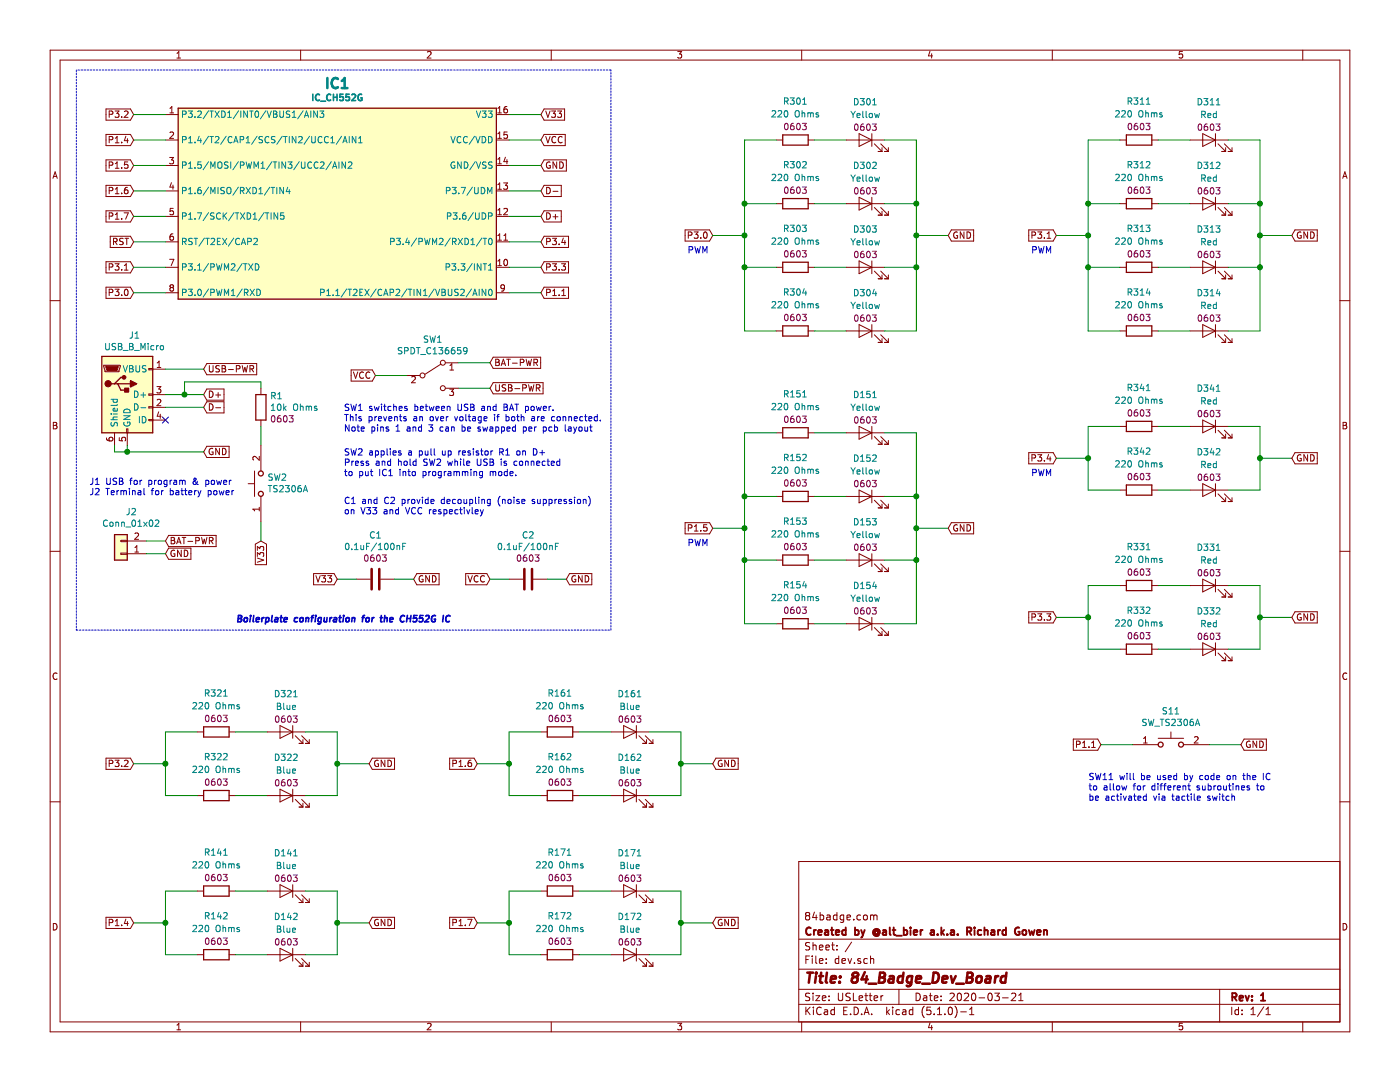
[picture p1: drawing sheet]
EESchema Schematic File Version 4
EELAYER 29 0
EELAYER END
$Descr USLetter 11000 8500
encoding utf-8
Sheet 1 1
Title "84_Badge_Dev_Board"
Date "2020-03-21"
Rev "1"
Comp "Created by @alt_bier a.k.a. Richard Gowen"
Comment1 "84badge.com"
Comment2 ""
Comment3 ""
Comment4 ""
$EndDescr
$Comp
L 0_local:IC_CH552G IC1
U 1 1
P 2650 1350
F 0 "IC1" H 2650 2047 79  0000 C CNB
F 1 "IC_CH552G" H 2650 1934 50  0000 C CNB
F 2 "0_local:IC_SOIC-16_3.9x9.9mm_Pitch1.27mm" H 1850 300 50  0001 L CNN
F 3 "https://datasheet.lcsc.com/szlcsc/1812131556_Jiangsu-Qin-Heng-CH552G_C111292.pdf" H 2300 2150 50  0001 C CNN
	1    2650 1350
	1    0    0    -1  
$EndComp
$Comp
L 0_local:USB_B_Micro J1
U 1 1
P 1000 3100
F 0 "J1" H 1057 3567 50  0000 C CNN
F 1 "USB_B_Micro" H 1057 3476 50  0000 C CNN
F 2 "0_local:USB_Micro-B_Jing" V 700 3050 50  0001 C CNN
F 3 "https://datasheet.lcsc.com/szlcsc/Jing-Extension-of-the-Electronic-Co-LCSC-micro-5PAll-posts-are-not-guided-Flat-welding-High-temperature_C77238.pdf" H 1150 3050 50  0001 C CNN
	1    1000 3100
	1    0    0    -1  
$EndComp
Text GLabel 1600 2900 2    50   Input ~ 0
USB-PWR
Text GLabel 1600 3100 2    50   Input ~ 0
D+
Text GLabel 1600 3200 2    50   Input ~ 0
D-
Text GLabel 1600 3550 2    50   Input ~ 0
GND
NoConn ~ 1300 3300
Wire Wire Line
	1300 2900 1600 2900
Wire Wire Line
	1300 3100 1450 3100
Wire Wire Line
	1300 3200 1600 3200
Wire Wire Line
	1000 3500 1000 3550
Wire Wire Line
	900  3500 900  3550
Wire Wire Line
	900  3550 1000 3550
Connection ~ 1000 3550
Wire Wire Line
	1000 3550 1600 3550
Text GLabel 4250 900  2    50   Input ~ 0
V33
Text GLabel 4250 1100 2    50   Input ~ 0
VCC
Text GLabel 4250 1300 2    50   Input ~ 0
GND
Wire Wire Line
	1450 3100 1450 3000
Wire Wire Line
	1450 3000 2050 3000
Wire Wire Line
	2050 3000 2050 3050
Connection ~ 1450 3100
Wire Wire Line
	1450 3100 1600 3100
Text GLabel 4250 1500 2    50   Input ~ 0
D-
Text GLabel 4250 1700 2    50   Input ~ 0
D+
Wire Wire Line
	4000 1500 4250 1500
Wire Wire Line
	4000 1700 4250 1700
$Comp
L 0_local:Conn_01x02 J2
U 1 1
P 950 4350
F 0 "J2" H 868 4025 50  0000 C CNN
F 1 "Conn_01x02" H 868 4116 50  0000 C CNN
F 2 "0_local:Conn_Pin_Header_Straight_1x02_Pitch2.54mm" H 1100 4050 50  0001 C CNN
F 3 "~" H 950 4350 50  0001 C CNN
	1    950  4350
	-1   0    0    1   
$EndComp
Text GLabel 1300 4250 2    50   Input ~ 0
BAT-PWR
Text GLabel 1300 4350 2    50   Input ~ 0
GND
Wire Wire Line
	1150 4250 1300 4250
Wire Wire Line
	1150 4350 1300 4350
Text GLabel 2950 2950 0    50   Input ~ 0
VCC
Text GLabel 3850 3050 2    50   Input ~ 0
USB-PWR
Text GLabel 3850 2850 2    50   Input ~ 0
BAT-PWR
Wire Wire Line
	3600 2850 3850 2850
Wire Wire Line
	3600 3050 3850 3050
Wire Wire Line
	2950 2950 3200 2950
Text GLabel 4250 1900 2    50   Input ~ 0
P3.4
Text Notes 2700 3400 0    50   ~ 0
SW1 switches between USB and BAT power.\nThis prevents an over voltage if both are connected.\nNote pins 1 and 3 can be swapped per pcb layout
Text Notes 2700 3750 0    50   ~ 0
SW2 applies a pull up resistor R1 on D+\nPress and hold SW2 while USB is connected\nto put IC1 into programming mode.
$Comp
L 0_local:R_0603 R1
U 1 1
P 2050 3200
F 0 "R1" H 2120 3291 50  0000 L CNN
F 1 "10k Ohms" H 2120 3200 50  0000 L CNN
F 2 "0_local:R_0603_1608Metric" V 2180 3150 50  0001 C CNN
F 3 "~" H 2000 3200 50  0001 C CNN
F 4 "0603" H 2120 3109 50  0000 L CNN "Form"
	1    2050 3200
	1    0    0    -1  
$EndComp
$Comp
L 0_local:C_0603 C1
U 1 1
P 2950 4550
F 0 "C1" V 3292 4550 50  0000 C CNN
F 1 "0.1uF/100nF" V 3201 4550 50  0000 C CNN
F 2 "0_local:C_0603_1608Metric" V 3138 4500 50  0001 C CNN
F 3 "~" H 2950 4550 50  0001 C CNN
F 4 "0603" V 3110 4550 50  0000 C CNN "Form"
	1    2950 4550
	0    -1   -1   0   
$EndComp
$Comp
L 0_local:C_0603 C2
U 1 1
P 4150 4550
F 0 "C2" V 4492 4550 50  0000 C CNN
F 1 "0.1uF/100nF" V 4401 4550 50  0000 C CNN
F 2 "0_local:C_0603_1608Metric" V 4338 4500 50  0001 C CNN
F 3 "~" H 4150 4550 50  0001 C CNN
F 4 "0603" V 4310 4550 50  0000 C CNN "Form"
	1    4150 4550
	0    -1   -1   0   
$EndComp
Text Notes 2700 4050 0    50   ~ 0
C1 and C2 provide decoupling (noise suppression)\non V33 and VCC respectivley
Wire Wire Line
	4000 1300 4250 1300
Text GLabel 3250 4550 2    50   Input ~ 0
GND
Text GLabel 4450 4550 2    50   Input ~ 0
GND
Text Notes 1850 4900 0    50   Italic 10
Boilerplate configuration for the CH552G IC
Text GLabel 4250 2100 2    50   Input ~ 0
P3.3
Text GLabel 4250 2300 2    50   Input ~ 0
P1.1
Wire Wire Line
	4000 1900 4250 1900
Wire Wire Line
	4000 2100 4250 2100
Wire Wire Line
	4000 2300 4250 2300
Text GLabel 1050 2300 0    50   Input ~ 0
P3.0
Wire Wire Line
	1050 2300 1300 2300
Text GLabel 1050 2100 0    50   Input ~ 0
P3.1
Text GLabel 1050 1900 0    50   Input ~ 0
RST
Text GLabel 1050 1700 0    50   Input ~ 0
P1.7
Text GLabel 1050 1500 0    50   Input ~ 0
P1.6
Text GLabel 1050 1300 0    50   Input ~ 0
P1.5
Text GLabel 1050 1100 0    50   Input ~ 0
P1.4
Text GLabel 1050 900  0    50   Input ~ 0
P3.2
Wire Wire Line
	1050 2100 1300 2100
Wire Wire Line
	1050 1900 1300 1900
Wire Wire Line
	1050 1700 1300 1700
Wire Wire Line
	1050 1500 1300 1500
Wire Wire Line
	1050 1300 1300 1300
Wire Wire Line
	1050 1100 1300 1100
Wire Wire Line
	1050 900  1300 900 
Text GLabel 3850 4550 0    50   Input ~ 0
VCC
Wire Wire Line
	4000 1100 4250 1100
Wire Wire Line
	4300 4550 4450 4550
Wire Wire Line
	3850 4550 4000 4550
Wire Wire Line
	3100 4550 3250 4550
Wire Wire Line
	2650 4550 2800 4550
Text GLabel 2650 4550 0    50   Input ~ 0
V33
Wire Wire Line
	4000 900  4250 900 
Text GLabel 2050 4250 3    50   Input ~ 0
V33
Wire Wire Line
	2050 3350 2050 3500
Wire Wire Line
	2050 4100 2050 4250
Text Notes 700  3900 0    50   ~ 0
J1 USB for program & power\nJ2 Terminal for battery power
Wire Notes Line
	600  4950 4800 4950
Wire Notes Line
	4800 4950 4800 550 
Wire Notes Line
	4800 550  600  550 
Wire Notes Line
	600  550  600  4950
Text GLabel 5600 1850 0    50   Input ~ 0
P3.0
$Comp
L 0_local:R_0603 R301
U 1 1
P 6250 1100
F 0 "R301" V 6550 1100 50  0000 C CNN
F 1 "220 Ohms" V 6450 1100 50  0000 C CNN
F 2 "0_local:R_0603_1608Metric" V 6380 1050 50  0001 C CNN
F 3 "~" H 6200 1100 50  0001 C CNN
F 4 "0603" V 6350 1100 50  0000 C CNN "Form"
	1    6250 1100
	0    -1   -1   0   
$EndComp
Wire Wire Line
	5850 1100 6100 1100
Wire Wire Line
	5600 1850 5850 1850
Wire Wire Line
	6400 1100 6650 1100
$Comp
L 0_local:LED_0603 D301
U 1 1
P 6800 1100
F 0 "D301" H 6800 1400 50  0000 C CNN
F 1 "Yellow" H 6800 1300 50  0000 C CNN
F 2 "0_local:LED_0603_1608Metric" H 6800 850 50  0001 C CNN
F 3 "~" H 6800 1100 50  0001 C CNN
F 4 "0603" H 6800 1200 50  0000 C CNN "Form"
	1    6800 1100
	-1   0    0    -1  
$EndComp
Wire Wire Line
	6950 1100 7200 1100
Text GLabel 7450 1850 2    50   Input ~ 0
GND
$Comp
L 0_local:R_0603 R302
U 1 1
P 6250 1600
F 0 "R302" V 6550 1600 50  0000 C CNN
F 1 "220 Ohms" V 6450 1600 50  0000 C CNN
F 2 "0_local:R_0603_1608Metric" V 6380 1550 50  0001 C CNN
F 3 "~" H 6200 1600 50  0001 C CNN
F 4 "0603" V 6350 1600 50  0000 C CNN "Form"
	1    6250 1600
	0    -1   -1   0   
$EndComp
Wire Wire Line
	5850 1600 6100 1600
Wire Wire Line
	6400 1600 6650 1600
$Comp
L 0_local:LED_0603 D302
U 1 1
P 6800 1600
F 0 "D302" H 6800 1900 50  0000 C CNN
F 1 "Yellow" H 6800 1800 50  0000 C CNN
F 2 "0_local:LED_0603_1608Metric" H 6800 1350 50  0001 C CNN
F 3 "~" H 6800 1600 50  0001 C CNN
F 4 "0603" H 6800 1700 50  0000 C CNN "Form"
	1    6800 1600
	-1   0    0    -1  
$EndComp
Wire Wire Line
	6950 1600 7200 1600
$Comp
L 0_local:R_0603 R303
U 1 1
P 6250 2100
F 0 "R303" V 6550 2100 50  0000 C CNN
F 1 "220 Ohms" V 6450 2100 50  0000 C CNN
F 2 "0_local:R_0603_1608Metric" V 6380 2050 50  0001 C CNN
F 3 "~" H 6200 2100 50  0001 C CNN
F 4 "0603" V 6350 2100 50  0000 C CNN "Form"
	1    6250 2100
	0    -1   -1   0   
$EndComp
Wire Wire Line
	5850 2100 6100 2100
Wire Wire Line
	6400 2100 6650 2100
$Comp
L 0_local:LED_0603 D303
U 1 1
P 6800 2100
F 0 "D303" H 6800 2400 50  0000 C CNN
F 1 "Yellow" H 6800 2300 50  0000 C CNN
F 2 "0_local:LED_0603_1608Metric" H 6800 1850 50  0001 C CNN
F 3 "~" H 6800 2100 50  0001 C CNN
F 4 "0603" H 6800 2200 50  0000 C CNN "Form"
	1    6800 2100
	-1   0    0    -1  
$EndComp
Wire Wire Line
	6950 2100 7200 2100
$Comp
L 0_local:R_0603 R304
U 1 1
P 6250 2600
F 0 "R304" V 6550 2600 50  0000 C CNN
F 1 "220 Ohms" V 6450 2600 50  0000 C CNN
F 2 "0_local:R_0603_1608Metric" V 6380 2550 50  0001 C CNN
F 3 "~" H 6200 2600 50  0001 C CNN
F 4 "0603" V 6350 2600 50  0000 C CNN "Form"
	1    6250 2600
	0    -1   -1   0   
$EndComp
Wire Wire Line
	5850 2600 6100 2600
Wire Wire Line
	6400 2600 6650 2600
$Comp
L 0_local:LED_0603 D304
U 1 1
P 6800 2600
F 0 "D304" H 6800 2900 50  0000 C CNN
F 1 "Yellow" H 6800 2800 50  0000 C CNN
F 2 "0_local:LED_0603_1608Metric" H 6800 2350 50  0001 C CNN
F 3 "~" H 6800 2600 50  0001 C CNN
F 4 "0603" H 6800 2700 50  0000 C CNN "Form"
	1    6800 2600
	-1   0    0    -1  
$EndComp
Wire Wire Line
	6950 2600 7200 2600
Wire Wire Line
	5850 1100 5850 1600
Connection ~ 5850 1600
Wire Wire Line
	5850 1600 5850 1850
Connection ~ 5850 2100
Wire Wire Line
	5850 2100 5850 2600
Wire Wire Line
	7200 1850 7450 1850
Wire Wire Line
	7200 1100 7200 1600
Connection ~ 7200 1600
Wire Wire Line
	7200 1600 7200 1850
Connection ~ 7200 2100
Wire Wire Line
	7200 2100 7200 2600
Connection ~ 7200 1850
Wire Wire Line
	7200 1850 7200 2100
Connection ~ 5850 1850
Wire Wire Line
	5850 1850 5850 2100
Text GLabel 8300 1850 0    50   Input ~ 0
P3.1
$Comp
L 0_local:R_0603 R311
U 1 1
P 8950 1100
F 0 "R311" V 9250 1100 50  0000 C CNN
F 1 "220 Ohms" V 9150 1100 50  0000 C CNN
F 2 "0_local:R_0603_1608Metric" V 9080 1050 50  0001 C CNN
F 3 "~" H 8900 1100 50  0001 C CNN
F 4 "0603" V 9050 1100 50  0000 C CNN "Form"
	1    8950 1100
	0    -1   -1   0   
$EndComp
Wire Wire Line
	8550 1100 8800 1100
Wire Wire Line
	8300 1850 8550 1850
Wire Wire Line
	9100 1100 9350 1100
$Comp
L 0_local:LED_0603 D311
U 1 1
P 9500 1100
F 0 "D311" H 9500 1400 50  0000 C CNN
F 1 "Red" H 9500 1300 50  0000 C CNN
F 2 "0_local:LED_0603_1608Metric" H 9500 850 50  0001 C CNN
F 3 "~" H 9500 1100 50  0001 C CNN
F 4 "0603" H 9500 1200 50  0000 C CNN "Form"
	1    9500 1100
	-1   0    0    -1  
$EndComp
Wire Wire Line
	9650 1100 9900 1100
Text GLabel 10150 1850 2    50   Input ~ 0
GND
$Comp
L 0_local:R_0603 R312
U 1 1
P 8950 1600
F 0 "R312" V 9250 1600 50  0000 C CNN
F 1 "220 Ohms" V 9150 1600 50  0000 C CNN
F 2 "0_local:R_0603_1608Metric" V 9080 1550 50  0001 C CNN
F 3 "~" H 8900 1600 50  0001 C CNN
F 4 "0603" V 9050 1600 50  0000 C CNN "Form"
	1    8950 1600
	0    -1   -1   0   
$EndComp
Wire Wire Line
	8550 1600 8800 1600
Wire Wire Line
	9100 1600 9350 1600
$Comp
L 0_local:LED_0603 D312
U 1 1
P 9500 1600
F 0 "D312" H 9500 1900 50  0000 C CNN
F 1 "Red" H 9500 1800 50  0000 C CNN
F 2 "0_local:LED_0603_1608Metric" H 9500 1350 50  0001 C CNN
F 3 "~" H 9500 1600 50  0001 C CNN
F 4 "0603" H 9500 1700 50  0000 C CNN "Form"
	1    9500 1600
	-1   0    0    -1  
$EndComp
Wire Wire Line
	9650 1600 9900 1600
$Comp
L 0_local:R_0603 R313
U 1 1
P 8950 2100
F 0 "R313" V 9250 2100 50  0000 C CNN
F 1 "220 Ohms" V 9150 2100 50  0000 C CNN
F 2 "0_local:R_0603_1608Metric" V 9080 2050 50  0001 C CNN
F 3 "~" H 8900 2100 50  0001 C CNN
F 4 "0603" V 9050 2100 50  0000 C CNN "Form"
	1    8950 2100
	0    -1   -1   0   
$EndComp
Wire Wire Line
	8550 2100 8800 2100
Wire Wire Line
	9100 2100 9350 2100
$Comp
L 0_local:LED_0603 D313
U 1 1
P 9500 2100
F 0 "D313" H 9500 2400 50  0000 C CNN
F 1 "Red" H 9500 2300 50  0000 C CNN
F 2 "0_local:LED_0603_1608Metric" H 9500 1850 50  0001 C CNN
F 3 "~" H 9500 2100 50  0001 C CNN
F 4 "0603" H 9500 2200 50  0000 C CNN "Form"
	1    9500 2100
	-1   0    0    -1  
$EndComp
Wire Wire Line
	9650 2100 9900 2100
$Comp
L 0_local:R_0603 R314
U 1 1
P 8950 2600
F 0 "R314" V 9250 2600 50  0000 C CNN
F 1 "220 Ohms" V 9150 2600 50  0000 C CNN
F 2 "0_local:R_0603_1608Metric" V 9080 2550 50  0001 C CNN
F 3 "~" H 8900 2600 50  0001 C CNN
F 4 "0603" V 9050 2600 50  0000 C CNN "Form"
	1    8950 2600
	0    -1   -1   0   
$EndComp
Wire Wire Line
	8550 2600 8800 2600
Wire Wire Line
	9100 2600 9350 2600
$Comp
L 0_local:LED_0603 D314
U 1 1
P 9500 2600
F 0 "D314" H 9500 2900 50  0000 C CNN
F 1 "Red" H 9500 2800 50  0000 C CNN
F 2 "0_local:LED_0603_1608Metric" H 9500 2350 50  0001 C CNN
F 3 "~" H 9500 2600 50  0001 C CNN
F 4 "0603" H 9500 2700 50  0000 C CNN "Form"
	1    9500 2600
	-1   0    0    -1  
$EndComp
Wire Wire Line
	9650 2600 9900 2600
Wire Wire Line
	8550 1100 8550 1600
Connection ~ 8550 1600
Wire Wire Line
	8550 1600 8550 1850
Connection ~ 8550 2100
Wire Wire Line
	8550 2100 8550 2600
Wire Wire Line
	9900 1850 10150 1850
Wire Wire Line
	9900 1100 9900 1600
Connection ~ 9900 1600
Wire Wire Line
	9900 1600 9900 1850
Connection ~ 9900 2100
Wire Wire Line
	9900 2100 9900 2600
Connection ~ 9900 1850
Wire Wire Line
	9900 1850 9900 2100
Connection ~ 8550 1850
Wire Wire Line
	8550 1850 8550 2100
Text GLabel 5600 4150 0    50   Input ~ 0
P1.5
$Comp
L 0_local:R_0603 R151
U 1 1
P 6250 3400
F 0 "R151" V 6550 3400 50  0000 C CNN
F 1 "220 Ohms" V 6450 3400 50  0000 C CNN
F 2 "0_local:R_0603_1608Metric" V 6380 3350 50  0001 C CNN
F 3 "~" H 6200 3400 50  0001 C CNN
F 4 "0603" V 6350 3400 50  0000 C CNN "Form"
	1    6250 3400
	0    -1   -1   0   
$EndComp
Wire Wire Line
	5850 3400 6100 3400
Wire Wire Line
	5600 4150 5850 4150
Wire Wire Line
	6400 3400 6650 3400
$Comp
L 0_local:LED_0603 D151
U 1 1
P 6800 3400
F 0 "D151" H 6800 3700 50  0000 C CNN
F 1 "Yellow" H 6800 3600 50  0000 C CNN
F 2 "0_local:LED_0603_1608Metric" H 6800 3150 50  0001 C CNN
F 3 "~" H 6800 3400 50  0001 C CNN
F 4 "0603" H 6800 3500 50  0000 C CNN "Form"
	1    6800 3400
	-1   0    0    -1  
$EndComp
Wire Wire Line
	6950 3400 7200 3400
Text GLabel 7450 4150 2    50   Input ~ 0
GND
$Comp
L 0_local:R_0603 R152
U 1 1
P 6250 3900
F 0 "R152" V 6550 3900 50  0000 C CNN
F 1 "220 Ohms" V 6450 3900 50  0000 C CNN
F 2 "0_local:R_0603_1608Metric" V 6380 3850 50  0001 C CNN
F 3 "~" H 6200 3900 50  0001 C CNN
F 4 "0603" V 6350 3900 50  0000 C CNN "Form"
	1    6250 3900
	0    -1   -1   0   
$EndComp
Wire Wire Line
	5850 3900 6100 3900
Wire Wire Line
	6400 3900 6650 3900
$Comp
L 0_local:LED_0603 D152
U 1 1
P 6800 3900
F 0 "D152" H 6800 4200 50  0000 C CNN
F 1 "Yellow" H 6800 4100 50  0000 C CNN
F 2 "0_local:LED_0603_1608Metric" H 6800 3650 50  0001 C CNN
F 3 "~" H 6800 3900 50  0001 C CNN
F 4 "0603" H 6800 4000 50  0000 C CNN "Form"
	1    6800 3900
	-1   0    0    -1  
$EndComp
Wire Wire Line
	6950 3900 7200 3900
$Comp
L 0_local:R_0603 R153
U 1 1
P 6250 4400
F 0 "R153" V 6550 4400 50  0000 C CNN
F 1 "220 Ohms" V 6450 4400 50  0000 C CNN
F 2 "0_local:R_0603_1608Metric" V 6380 4350 50  0001 C CNN
F 3 "~" H 6200 4400 50  0001 C CNN
F 4 "0603" V 6350 4400 50  0000 C CNN "Form"
	1    6250 4400
	0    -1   -1   0   
$EndComp
Wire Wire Line
	5850 4400 6100 4400
Wire Wire Line
	6400 4400 6650 4400
$Comp
L 0_local:LED_0603 D153
U 1 1
P 6800 4400
F 0 "D153" H 6800 4700 50  0000 C CNN
F 1 "Yellow" H 6800 4600 50  0000 C CNN
F 2 "0_local:LED_0603_1608Metric" H 6800 4150 50  0001 C CNN
F 3 "~" H 6800 4400 50  0001 C CNN
F 4 "0603" H 6800 4500 50  0000 C CNN "Form"
	1    6800 4400
	-1   0    0    -1  
$EndComp
Wire Wire Line
	6950 4400 7200 4400
$Comp
L 0_local:R_0603 R154
U 1 1
P 6250 4900
F 0 "R154" V 6550 4900 50  0000 C CNN
F 1 "220 Ohms" V 6450 4900 50  0000 C CNN
F 2 "0_local:R_0603_1608Metric" V 6380 4850 50  0001 C CNN
F 3 "~" H 6200 4900 50  0001 C CNN
F 4 "0603" V 6350 4900 50  0000 C CNN "Form"
	1    6250 4900
	0    -1   -1   0   
$EndComp
Wire Wire Line
	5850 4900 6100 4900
Wire Wire Line
	6400 4900 6650 4900
$Comp
L 0_local:LED_0603 D154
U 1 1
P 6800 4900
F 0 "D154" H 6800 5200 50  0000 C CNN
F 1 "Yellow" H 6800 5100 50  0000 C CNN
F 2 "0_local:LED_0603_1608Metric" H 6800 4650 50  0001 C CNN
F 3 "~" H 6800 4900 50  0001 C CNN
F 4 "0603" H 6800 5000 50  0000 C CNN "Form"
	1    6800 4900
	-1   0    0    -1  
$EndComp
Wire Wire Line
	6950 4900 7200 4900
Wire Wire Line
	5850 3400 5850 3900
Connection ~ 5850 3900
Wire Wire Line
	5850 3900 5850 4150
Connection ~ 5850 4400
Wire Wire Line
	5850 4400 5850 4900
Wire Wire Line
	7200 4150 7450 4150
Wire Wire Line
	7200 3400 7200 3900
Connection ~ 7200 3900
Wire Wire Line
	7200 3900 7200 4150
Connection ~ 7200 4400
Wire Wire Line
	7200 4400 7200 4900
Connection ~ 7200 4150
Wire Wire Line
	7200 4150 7200 4400
Connection ~ 5850 4150
Wire Wire Line
	5850 4150 5850 4400
Text GLabel 1050 7250 0    50   Input ~ 0
P1.4
Text GLabel 8650 5850 0    50   Input ~ 0
P1.1
$Comp
L 0_local:SW_SPDT_C136659 SW1
U 1 1
P 3400 2950
F 0 "SW1" H 3400 3235 50  0000 C CNN
F 1 "SPDT_C136659" H 3400 3144 50  0000 C CNN
F 2 "0_local:SW_SPDT_PCM12_C136659" H 3400 2650 50  0001 C CNN
F 3 "https://datasheet.lcsc.com/szlcsc/Korean-Hroparts-Elec-K3-1296S-E2_C136659.pdf" H 3400 2950 50  0001 C CNN
	1    3400 2950
	1    0    0    -1  
$EndComp
$Comp
L 0_local:SW_TS2306A SW2
U 1 1
P 2050 4100
F 0 "SW2" V 2396 4050 50  0000 R CNN
F 1 "TS2306A" V 2305 4050 50  0000 R CNN
F 2 "0_local:SW_TS2306A240GFMSM9_C388290" H 2350 3900 50  0001 C CNN
F 3 "https://datasheet.lcsc.com/szlcsc/1904241742_SHOU-HAN-TS2306A-240gf-MSM-9_C388290.pdf" H 2350 3800 50  0001 C CNN
F 4 "Tactile Switches SPST 3.00mm x 2.00mm 0.60mm 10mA @ 5VDC SMD RoHS" H 2350 3700 50  0001 C CNN "Description"
F 5 "1" H 2350 3600 50  0001 C CNN "Height"
F 6 "Shou Han" H 2350 3500 50  0001 C CNN "Manufacturer_Name"
F 7 "TS2306A-240GF-MSM-9_C388290" H 2350 3400 50  0001 C CNN "Manufacturer_Part_Number"
	1    2050 4100
	0    -1   -1   0   
$EndComp
$Comp
L 0_local:SW_TS2306A S11
U 1 1
P 8900 5850
F 0 "S11" H 9200 6115 50  0000 C CNN
F 1 "SW_TS2306A" H 9200 6024 50  0000 C CNN
F 2 "0_local:SW_TS2306A240GFMSM9_C388290" H 9200 5650 50  0001 C CNN
F 3 "https://datasheet.lcsc.com/szlcsc/1904241742_SHOU-HAN-TS2306A-240gf-MSM-9_C388290.pdf" H 9200 5550 50  0001 C CNN
F 4 "Tactile Switches SPST 3.00mm x 2.00mm 0.60mm 10mA @ 5VDC SMD RoHS" H 9200 5450 50  0001 C CNN "Description"
F 5 "1" H 9200 5350 50  0001 C CNN "Height"
F 6 "Shou Han" H 9200 5250 50  0001 C CNN "Manufacturer_Name"
F 7 "TS2306A-240GF-MSM-9_C388290" H 9200 5150 50  0001 C CNN "Manufacturer_Part_Number"
	1    8900 5850
	1    0    0    -1  
$EndComp
Wire Wire Line
	1050 7250 1300 7250
Wire Wire Line
	8650 5850 8900 5850
Wire Wire Line
	9500 5850 9750 5850
Text GLabel 9750 5850 2    50   Input ~ 0
GND
$Comp
L 0_local:R_0603 R141
U 1 1
P 1700 7000
F 0 "R141" V 2000 7000 50  0000 C CNN
F 1 "220 Ohms" V 1900 7000 50  0000 C CNN
F 2 "0_local:R_0603_1608Metric" V 1830 6950 50  0001 C CNN
F 3 "~" H 1650 7000 50  0001 C CNN
F 4 "0603" V 1800 7000 50  0000 C CNN "Form"
	1    1700 7000
	0    -1   -1   0   
$EndComp
Wire Wire Line
	1300 7000 1550 7000
Wire Wire Line
	1850 7000 2100 7000
$Comp
L 0_local:LED_0603 D141
U 1 1
P 2250 7000
F 0 "D141" H 2250 7300 50  0000 C CNN
F 1 "Blue" H 2250 7200 50  0000 C CNN
F 2 "0_local:LED_0603_1608Metric" H 2250 6750 50  0001 C CNN
F 3 "~" H 2250 7000 50  0001 C CNN
F 4 "0603" H 2250 7100 50  0000 C CNN "Form"
	1    2250 7000
	-1   0    0    -1  
$EndComp
Wire Wire Line
	2400 7000 2650 7000
$Comp
L 0_local:R_0603 R142
U 1 1
P 1700 7500
F 0 "R142" V 2000 7500 50  0000 C CNN
F 1 "220 Ohms" V 1900 7500 50  0000 C CNN
F 2 "0_local:R_0603_1608Metric" V 1830 7450 50  0001 C CNN
F 3 "~" H 1650 7500 50  0001 C CNN
F 4 "0603" V 1800 7500 50  0000 C CNN "Form"
	1    1700 7500
	0    -1   -1   0   
$EndComp
Wire Wire Line
	1300 7500 1550 7500
Wire Wire Line
	1850 7500 2100 7500
$Comp
L 0_local:LED_0603 D142
U 1 1
P 2250 7500
F 0 "D142" H 2250 7800 50  0000 C CNN
F 1 "Blue" H 2250 7700 50  0000 C CNN
F 2 "0_local:LED_0603_1608Metric" H 2250 7250 50  0001 C CNN
F 3 "~" H 2250 7500 50  0001 C CNN
F 4 "0603" H 2250 7600 50  0000 C CNN "Form"
	1    2250 7500
	-1   0    0    -1  
$EndComp
Wire Wire Line
	2400 7500 2650 7500
Wire Wire Line
	2650 7250 2900 7250
Text GLabel 2900 7250 2    50   Input ~ 0
GND
Wire Wire Line
	1300 7000 1300 7250
Connection ~ 1300 7250
Wire Wire Line
	1300 7250 1300 7500
Wire Wire Line
	2650 7000 2650 7250
Connection ~ 2650 7250
Wire Wire Line
	2650 7250 2650 7500
Text GLabel 3750 6000 0    50   Input ~ 0
P1.6
Wire Wire Line
	3750 6000 4000 6000
$Comp
L 0_local:R_0603 R161
U 1 1
P 4400 5750
F 0 "R161" V 4700 5750 50  0000 C CNN
F 1 "220 Ohms" V 4600 5750 50  0000 C CNN
F 2 "0_local:R_0603_1608Metric" V 4530 5700 50  0001 C CNN
F 3 "~" H 4350 5750 50  0001 C CNN
F 4 "0603" V 4500 5750 50  0000 C CNN "Form"
	1    4400 5750
	0    -1   -1   0   
$EndComp
Wire Wire Line
	4000 5750 4250 5750
Wire Wire Line
	4550 5750 4800 5750
$Comp
L 0_local:LED_0603 D161
U 1 1
P 4950 5750
F 0 "D161" H 4950 6050 50  0000 C CNN
F 1 "Blue" H 4950 5950 50  0000 C CNN
F 2 "0_local:LED_0603_1608Metric" H 4950 5500 50  0001 C CNN
F 3 "~" H 4950 5750 50  0001 C CNN
F 4 "0603" H 4950 5850 50  0000 C CNN "Form"
	1    4950 5750
	-1   0    0    -1  
$EndComp
Wire Wire Line
	5100 5750 5350 5750
$Comp
L 0_local:R_0603 R162
U 1 1
P 4400 6250
F 0 "R162" V 4700 6250 50  0000 C CNN
F 1 "220 Ohms" V 4600 6250 50  0000 C CNN
F 2 "0_local:R_0603_1608Metric" V 4530 6200 50  0001 C CNN
F 3 "~" H 4350 6250 50  0001 C CNN
F 4 "0603" V 4500 6250 50  0000 C CNN "Form"
	1    4400 6250
	0    -1   -1   0   
$EndComp
Wire Wire Line
	4000 6250 4250 6250
Wire Wire Line
	4550 6250 4800 6250
$Comp
L 0_local:LED_0603 D162
U 1 1
P 4950 6250
F 0 "D162" H 4950 6550 50  0000 C CNN
F 1 "Blue" H 4950 6450 50  0000 C CNN
F 2 "0_local:LED_0603_1608Metric" H 4950 6000 50  0001 C CNN
F 3 "~" H 4950 6250 50  0001 C CNN
F 4 "0603" H 4950 6350 50  0000 C CNN "Form"
	1    4950 6250
	-1   0    0    -1  
$EndComp
Wire Wire Line
	5100 6250 5350 6250
Wire Wire Line
	5350 6000 5600 6000
Text GLabel 5600 6000 2    50   Input ~ 0
GND
Wire Wire Line
	4000 5750 4000 6000
Connection ~ 4000 6000
Wire Wire Line
	4000 6000 4000 6250
Wire Wire Line
	5350 5750 5350 6000
Connection ~ 5350 6000
Wire Wire Line
	5350 6000 5350 6250
Text GLabel 3750 7250 0    50   Input ~ 0
P1.7
Wire Wire Line
	3750 7250 4000 7250
$Comp
L 0_local:R_0603 R171
U 1 1
P 4400 7000
F 0 "R171" V 4700 7000 50  0000 C CNN
F 1 "220 Ohms" V 4600 7000 50  0000 C CNN
F 2 "0_local:R_0603_1608Metric" V 4530 6950 50  0001 C CNN
F 3 "~" H 4350 7000 50  0001 C CNN
F 4 "0603" V 4500 7000 50  0000 C CNN "Form"
	1    4400 7000
	0    -1   -1   0   
$EndComp
Wire Wire Line
	4000 7000 4250 7000
Wire Wire Line
	4550 7000 4800 7000
$Comp
L 0_local:LED_0603 D171
U 1 1
P 4950 7000
F 0 "D171" H 4950 7300 50  0000 C CNN
F 1 "Blue" H 4950 7200 50  0000 C CNN
F 2 "0_local:LED_0603_1608Metric" H 4950 6750 50  0001 C CNN
F 3 "~" H 4950 7000 50  0001 C CNN
F 4 "0603" H 4950 7100 50  0000 C CNN "Form"
	1    4950 7000
	-1   0    0    -1  
$EndComp
Wire Wire Line
	5100 7000 5350 7000
$Comp
L 0_local:R_0603 R172
U 1 1
P 4400 7500
F 0 "R172" V 4700 7500 50  0000 C CNN
F 1 "220 Ohms" V 4600 7500 50  0000 C CNN
F 2 "0_local:R_0603_1608Metric" V 4530 7450 50  0001 C CNN
F 3 "~" H 4350 7500 50  0001 C CNN
F 4 "0603" V 4500 7500 50  0000 C CNN "Form"
	1    4400 7500
	0    -1   -1   0   
$EndComp
Wire Wire Line
	4000 7500 4250 7500
Wire Wire Line
	4550 7500 4800 7500
$Comp
L 0_local:LED_0603 D172
U 1 1
P 4950 7500
F 0 "D172" H 4950 7800 50  0000 C CNN
F 1 "Blue" H 4950 7700 50  0000 C CNN
F 2 "0_local:LED_0603_1608Metric" H 4950 7250 50  0001 C CNN
F 3 "~" H 4950 7500 50  0001 C CNN
F 4 "0603" H 4950 7600 50  0000 C CNN "Form"
	1    4950 7500
	-1   0    0    -1  
$EndComp
Wire Wire Line
	5100 7500 5350 7500
Wire Wire Line
	5350 7250 5600 7250
Text GLabel 5600 7250 2    50   Input ~ 0
GND
Wire Wire Line
	4000 7000 4000 7250
Connection ~ 4000 7250
Wire Wire Line
	4000 7250 4000 7500
Wire Wire Line
	5350 7000 5350 7250
Connection ~ 5350 7250
Wire Wire Line
	5350 7250 5350 7500
Text GLabel 1050 6000 0    50   Input ~ 0
P3.2
Wire Wire Line
	1050 6000 1300 6000
$Comp
L 0_local:R_0603 R321
U 1 1
P 1700 5750
F 0 "R321" V 2000 5750 50  0000 C CNN
F 1 "220 Ohms" V 1900 5750 50  0000 C CNN
F 2 "0_local:R_0603_1608Metric" V 1830 5700 50  0001 C CNN
F 3 "~" H 1650 5750 50  0001 C CNN
F 4 "0603" V 1800 5750 50  0000 C CNN "Form"
	1    1700 5750
	0    -1   -1   0   
$EndComp
Wire Wire Line
	1300 5750 1550 5750
Wire Wire Line
	1850 5750 2100 5750
$Comp
L 0_local:LED_0603 D321
U 1 1
P 2250 5750
F 0 "D321" H 2250 6050 50  0000 C CNN
F 1 "Blue" H 2250 5950 50  0000 C CNN
F 2 "0_local:LED_0603_1608Metric" H 2250 5500 50  0001 C CNN
F 3 "~" H 2250 5750 50  0001 C CNN
F 4 "0603" H 2250 5850 50  0000 C CNN "Form"
	1    2250 5750
	-1   0    0    -1  
$EndComp
Wire Wire Line
	2400 5750 2650 5750
$Comp
L 0_local:R_0603 R322
U 1 1
P 1700 6250
F 0 "R322" V 2000 6250 50  0000 C CNN
F 1 "220 Ohms" V 1900 6250 50  0000 C CNN
F 2 "0_local:R_0603_1608Metric" V 1830 6200 50  0001 C CNN
F 3 "~" H 1650 6250 50  0001 C CNN
F 4 "0603" V 1800 6250 50  0000 C CNN "Form"
	1    1700 6250
	0    -1   -1   0   
$EndComp
Wire Wire Line
	1300 6250 1550 6250
Wire Wire Line
	1850 6250 2100 6250
$Comp
L 0_local:LED_0603 D322
U 1 1
P 2250 6250
F 0 "D322" H 2250 6550 50  0000 C CNN
F 1 "Blue" H 2250 6450 50  0000 C CNN
F 2 "0_local:LED_0603_1608Metric" H 2250 6000 50  0001 C CNN
F 3 "~" H 2250 6250 50  0001 C CNN
F 4 "0603" H 2250 6350 50  0000 C CNN "Form"
	1    2250 6250
	-1   0    0    -1  
$EndComp
Wire Wire Line
	2400 6250 2650 6250
Wire Wire Line
	2650 6000 2900 6000
Text GLabel 2900 6000 2    50   Input ~ 0
GND
Wire Wire Line
	1300 5750 1300 6000
Connection ~ 1300 6000
Wire Wire Line
	1300 6000 1300 6250
Wire Wire Line
	2650 5750 2650 6000
Connection ~ 2650 6000
Wire Wire Line
	2650 6000 2650 6250
Text GLabel 8300 4850 0    50   Input ~ 0
P3.3
Wire Wire Line
	8300 4850 8550 4850
$Comp
L 0_local:R_0603 R331
U 1 1
P 8950 4600
F 0 "R331" V 9250 4600 50  0000 C CNN
F 1 "220 Ohms" V 9150 4600 50  0000 C CNN
F 2 "0_local:R_0603_1608Metric" V 9080 4550 50  0001 C CNN
F 3 "~" H 8900 4600 50  0001 C CNN
F 4 "0603" V 9050 4600 50  0000 C CNN "Form"
	1    8950 4600
	0    -1   -1   0   
$EndComp
Wire Wire Line
	8550 4600 8800 4600
Wire Wire Line
	9100 4600 9350 4600
$Comp
L 0_local:LED_0603 D331
U 1 1
P 9500 4600
F 0 "D331" H 9500 4900 50  0000 C CNN
F 1 "Red" H 9500 4800 50  0000 C CNN
F 2 "0_local:LED_0603_1608Metric" H 9500 4350 50  0001 C CNN
F 3 "~" H 9500 4600 50  0001 C CNN
F 4 "0603" H 9500 4700 50  0000 C CNN "Form"
	1    9500 4600
	-1   0    0    -1  
$EndComp
Wire Wire Line
	9650 4600 9900 4600
$Comp
L 0_local:R_0603 R332
U 1 1
P 8950 5100
F 0 "R332" V 9250 5100 50  0000 C CNN
F 1 "220 Ohms" V 9150 5100 50  0000 C CNN
F 2 "0_local:R_0603_1608Metric" V 9080 5050 50  0001 C CNN
F 3 "~" H 8900 5100 50  0001 C CNN
F 4 "0603" V 9050 5100 50  0000 C CNN "Form"
	1    8950 5100
	0    -1   -1   0   
$EndComp
Wire Wire Line
	8550 5100 8800 5100
Wire Wire Line
	9100 5100 9350 5100
$Comp
L 0_local:LED_0603 D332
U 1 1
P 9500 5100
F 0 "D332" H 9500 5400 50  0000 C CNN
F 1 "Red" H 9500 5300 50  0000 C CNN
F 2 "0_local:LED_0603_1608Metric" H 9500 4850 50  0001 C CNN
F 3 "~" H 9500 5100 50  0001 C CNN
F 4 "0603" H 9500 5200 50  0000 C CNN "Form"
	1    9500 5100
	-1   0    0    -1  
$EndComp
Wire Wire Line
	9650 5100 9900 5100
Wire Wire Line
	9900 4850 10150 4850
Text GLabel 10150 4850 2    50   Input ~ 0
GND
Wire Wire Line
	8550 4600 8550 4850
Connection ~ 8550 4850
Wire Wire Line
	8550 4850 8550 5100
Wire Wire Line
	9900 4600 9900 4850
Connection ~ 9900 4850
Wire Wire Line
	9900 4850 9900 5100
Text Notes 5400 2000 0    50   ~ 0
PWM
Text Notes 8100 2000 0    50   ~ 0
PWM
Text Notes 5400 4300 0    50   ~ 0
PWM
Text GLabel 8300 3600 0    50   Input ~ 0
P3.4
Wire Wire Line
	8300 3600 8550 3600
$Comp
L 0_local:R_0603 R341
U 1 1
P 8950 3350
F 0 "R341" V 9250 3350 50  0000 C CNN
F 1 "220 Ohms" V 9150 3350 50  0000 C CNN
F 2 "0_local:R_0603_1608Metric" V 9080 3300 50  0001 C CNN
F 3 "~" H 8900 3350 50  0001 C CNN
F 4 "0603" V 9050 3350 50  0000 C CNN "Form"
	1    8950 3350
	0    -1   -1   0   
$EndComp
Wire Wire Line
	8550 3350 8800 3350
Wire Wire Line
	9100 3350 9350 3350
$Comp
L 0_local:LED_0603 D341
U 1 1
P 9500 3350
F 0 "D341" H 9500 3650 50  0000 C CNN
F 1 "Red" H 9500 3550 50  0000 C CNN
F 2 "0_local:LED_0603_1608Metric" H 9500 3100 50  0001 C CNN
F 3 "~" H 9500 3350 50  0001 C CNN
F 4 "0603" H 9500 3450 50  0000 C CNN "Form"
	1    9500 3350
	-1   0    0    -1  
$EndComp
Wire Wire Line
	9650 3350 9900 3350
$Comp
L 0_local:R_0603 R342
U 1 1
P 8950 3850
F 0 "R342" V 9250 3850 50  0000 C CNN
F 1 "220 Ohms" V 9150 3850 50  0000 C CNN
F 2 "0_local:R_0603_1608Metric" V 9080 3800 50  0001 C CNN
F 3 "~" H 8900 3850 50  0001 C CNN
F 4 "0603" V 9050 3850 50  0000 C CNN "Form"
	1    8950 3850
	0    -1   -1   0   
$EndComp
Wire Wire Line
	8550 3850 8800 3850
Wire Wire Line
	9100 3850 9350 3850
$Comp
L 0_local:LED_0603 D342
U 1 1
P 9500 3850
F 0 "D342" H 9500 4150 50  0000 C CNN
F 1 "Red" H 9500 4050 50  0000 C CNN
F 2 "0_local:LED_0603_1608Metric" H 9500 3600 50  0001 C CNN
F 3 "~" H 9500 3850 50  0001 C CNN
F 4 "0603" H 9500 3950 50  0000 C CNN "Form"
	1    9500 3850
	-1   0    0    -1  
$EndComp
Wire Wire Line
	9650 3850 9900 3850
Wire Wire Line
	9900 3600 10150 3600
Text GLabel 10150 3600 2    50   Input ~ 0
GND
Wire Wire Line
	8550 3350 8550 3600
Connection ~ 8550 3600
Wire Wire Line
	8550 3600 8550 3850
Wire Wire Line
	9900 3350 9900 3600
Connection ~ 9900 3600
Wire Wire Line
	9900 3600 9900 3850
Text Notes 8100 3750 0    50   ~ 0
PWM
Text Notes 8550 6300 0    50   ~ 0
SW11 will be used by code on the IC\nto allow for different subroutines to\nbe activated via tactile switch
$EndSCHEMATC
